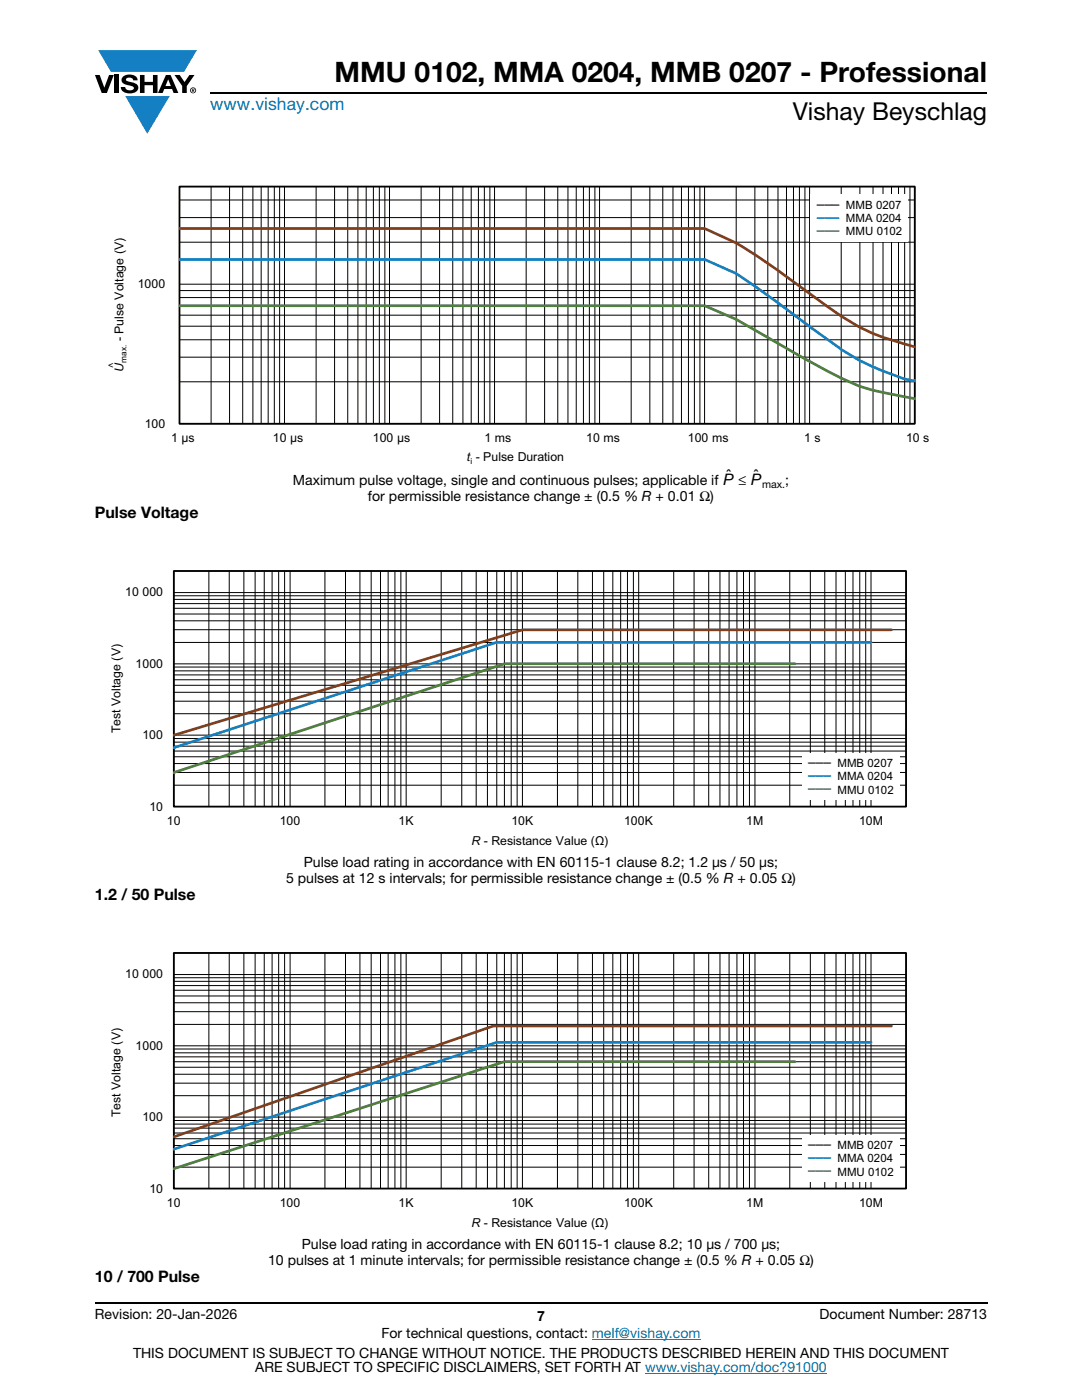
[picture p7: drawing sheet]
<svg xmlns="http://www.w3.org/2000/svg" width="216mm" height="279mm" viewBox="0 0 216 279" stroke-linecap="round" stroke-linejoin="round" font-family="sans-serif">
<g fill="#147fc3">
<path d="M19.6 10h19.7l-2.6 4.3h-1.1h-13.5z"/>
<path d="M25 19.2h8.9l-4.5 7.5z"/>
</g>
<g fill="#000">
<path d="M18.9 15h1l.9 2.5 1-2.5h.9l-1.4 3.6h-1zM22.9 15h.9v3.6h-.9zM24.6 15.3a2.1 2.1 0 0 1 2.8 .3l.1 .4h-.9a.79 .79 0 0 0-.7-.5 .79 .79 0 0 0-.8 .4l.3 .3 1 .2a1.08 1.08 0 0 1 1.2 1 1.08 1.08 0 0 1-1.1 1.2 1.73 1.73 0 0 1-2.4-1.2h.9a.96 .96 0 0 0 .8 .6 .96 .96 0 0 0 .9-.4 1.31 1.31 0 0 0-1.2-.6 1.03 1.03 0 0 1-1.1-.6 1.03 1.03 0 0 1 .2-1.1zM27.9 15h.9v1.3h1.7v-1.3h.9v3.6h-.9v-1.6h-1.7v1.6h-.9zM34.8 15h1.1l.9 1.4 1-1.4h1l-1.5 2.2v1.4h-.9v-1.4z"/>
<path d="M33.6 15.9l.5 1.3h-1.1zM33.1 15l-1.6 3.6h1l.3-.8h1.5l.3 .8h1l-1.6-3.6z"/>
<path d="M38.4 17.8h.2v.2h-.2zM38.3 17.7v.7h.1v-.3l.4 .3-.2-.3 .2-.2-.1-.2z"/>
<path d="M38.1 18a.46 .46 0 0 1 .9 0 .46 .46 0 0 1-.9 0zM37.9 18a.6 .6 0 0 0 1.2 0 .6 .6 0 0 0-1.2 0z"/>
</g>
<path d="M42 18.6h155M18.9 260h178.1" fill="none" stroke="#000" stroke-width=".36"/>
<path d="M118.1 267.3h21.7M128.7 274h36.3" fill="none" stroke="#007ec4" stroke-width=".2"/>
<g fill="none" stroke="#000" stroke-width=".2">
<path d="M35.8 39.9h146.7M35.8 37.2h146.7v47.4h-146.7zM42.1 37.2v47.4M45.8 37.2v47.4M48.4 37.2v47.4M50.5 37.2v47.4M52.1 37.2v47.4M53.5 37.2v47.4M54.7 37.2v47.4M55.8 37.2v47.4M56.8 37.2v47.4M63.1 37.2v47.4"/>
<path d="M66.8 37.2v47.4M69.4 37.2v47.4M71.4 37.2v47.4M73.1 37.2v47.4M74.5 37.2v47.4M75.7 37.2v47.4M76.8 37.2v47.4M77.7 37.2v47.4M84 37.2v47.4M87.7 37.2v47.4M90.3 37.2v47.4M92.4 37.2v47.4"/>
<path d="M94 37.2v47.4M95.5 37.2v47.4M96.6 37.2v47.4M97.7 37.2v47.4M98.7 37.2v47.4M105 37.2v47.4M108.7 37.2v47.4M111.3 37.2v47.4M113.3 37.2v47.4M115 37.2v47.4M116.4 37.2v47.4M117.6 37.2v47.4"/>
<path d="M118.7 37.2v47.4M119.6 37.2v47.4M125.9 37.2v47.4M129.7 37.2v47.4M132.3 37.2v47.4M134.3 37.2v47.4M136 37.2v47.4M137.4 37.2v47.4M138.6 37.2v47.4M139.7 37.2v47.4M140.6 37.2v47.4M146.9 37.2v47.4"/>
<path d="M150.6 37.2v47.4M153.2 37.2v47.4M155.2 37.2v47.4M156.9 37.2v47.4M158.3 37.2v47.4M159.5 37.2v47.4M160.6 37.2v47.4M161.5 37.2v47.4M167.9 37.2v47.4M171.6 37.2v47.4M174.2 37.2v47.4M176.2 37.2v47.4"/>
<path d="M177.9 37.2v47.4M179.3 37.2v47.4M180.5 37.2v47.4M181.6 37.2v47.4M35.8 59.4h146.7M35.8 58h146.7M35.8 48.3h146.7M35.8 43.4h146.7M35.8 56.7h146.7M35.8 76.2h146.7M35.8 71.3h146.7M35.8 67.8h146.7"/>
<path d="M35.8 65.1h146.7M35.8 62.9h146.7M35.8 61h146.7"/>
</g>
<path d="M35.8 37.2h146.7v47.4h-146.7z" fill="none" stroke="#000" stroke-width=".35"/>
<path d="M35.8 61h104.8a62.2 62.2 0 0 1 10.5 5.1l6.9 4a136.9 136.9 0 0 0 13.4 7 81 81 0 0 0 11.3 2.5" fill="none" stroke="#4e823b" stroke-width=".53"/>
<path d="M35.8 51.8h104.8l6.3 2.8 3.7 2.5 11.1 8.2a56.9 56.9 0 0 0 14.5 8.8l4.3 1.5 2 .4 .2-.1" fill="none" stroke="#147fc3" stroke-width=".53"/>
<path d="M35.8 45.6h104.8a50.9 50.9 0 0 1 10.4 5.5l7.8 5.5a147.2 147.2 0 0 0 12.6 8.7 51.8 51.8 0 0 0 11.3 4" fill="none" stroke="#823d1b" stroke-width=".53"/>
<path d="M161.7 38.9h19.4v9.4h-19.4z" fill="#fff"/>
<g fill="none" stroke="#000" stroke-width=".2">
<path d="M34.7 119.6h146.1M34.7 118.9h146.1M34.7 113.9h146.1v47.1h-146.1zM34.7 118.3h146.1M41.7 113.9v47.1M45.7 113.9v47.1M48.7 113.9v47.1M50.9 113.9v47.1M52.7 113.9v47.1M54.3 113.9v47.1M55.6 113.9v47.1M56.8 113.9v47.1"/>
<path d="M57.9 113.9v47.1M64.8 113.9v47.1M68.9 113.9v47.1M71.8 113.9v47.1M74.1 113.9v47.1M75.9 113.9v47.1M77.4 113.9v47.1M78.8 113.9v47.1M80 113.9v47.1M81 113.9v47.1M88 113.9v47.1M92.1 113.9v47.1"/>
<path d="M95 113.9v47.1M97.3 113.9v47.1M99.1 113.9v47.1M100.6 113.9v47.1M102 113.9v47.1M103.2 113.9v47.1M104.2 113.9v47.1M111.2 113.9v47.1M115.3 113.9v47.1M118.2 113.9v47.1M120.5 113.9v47.1M122.3 113.9v47.1"/>
<path d="M123.8 113.9v47.1M125.2 113.9v47.1M126.4 113.9v47.1M127.4 113.9v47.1M134.4 113.9v47.1M138.5 113.9v47.1M141.4 113.9v47.1M143.7 113.9v47.1M145.5 113.9v47.1M147 113.9v47.1M148.4 113.9v47.1M149.5 113.9v47.1"/>
<path d="M150.6 113.9v47.1M157.6 113.9v47.1M161.7 113.9v47.1M164.6 113.9v47.1M166.8 113.9v47.1M168.7 113.9v47.1M170.2 113.9v47.1M171.6 113.9v47.1M172.7 113.9v47.1M173.8 113.9v47.1M34.7 139.9h146.1M34.7 138.2h146.1"/>
<path d="M34.7 136.8h146.1M34.7 135.7h146.1M34.7 134.7h146.1M34.7 133.9h146.1M34.7 133.1h146.1M34.7 128.2h146.1M34.7 125.7h146.1M34.7 123.9h146.1M34.7 122.5h146.1M34.7 121.4h146.1M34.7 120.5h146.1M34.7 132.5h146.1"/>
<path d="M34.7 156.7h146.1M34.7 154.2h146.1M34.7 152.4h146.1M34.7 151h146.1M34.7 149.9h146.1M34.7 148.9h146.1M34.7 148.1h146.1M34.7 147.4h146.1M34.7 142.4h146.1M34.7 146.7h146.1"/>
</g>
<path d="M34.7 114h146.1v47h-146.1z" fill="none" stroke="#000" stroke-width=".35"/>
<path d="M158.6 132.5h-57.9l-66 21.7" fill="none" stroke="#4e823b" stroke-width=".53"/>
<path d="M173.8 128.2h-74.7l-64.4 21" fill="none" stroke="#147fc3" stroke-width=".53"/>
<path d="M177.9 125.7h-73.6l-69.6 21" fill="none" stroke="#823d1b" stroke-width=".53"/>
<path d="M160 150.4h19.4v9.3h-19.4z" fill="#fff"/>
<g fill="none" stroke="#000" stroke-width=".2">
<path d="M34.7 198.8h146.1M34.7 197.6h146.1M34.7 196.7h146.1M34.7 195.8h146.1M34.7 195.1h146.1M34.7 190.2h146.1v47h-146.1zM34.7 194.5h146.1M41.7 190.2v47M45.7 190.2v47M48.7 190.2v47M50.9 190.2v47M52.7 190.2v47"/>
<path d="M54.3 190.2v47M55.6 190.2v47M56.8 190.2v47M57.9 190.2v47M64.8 190.2v47M68.9 190.2v47M71.8 190.2v47M74.1 190.2v47M75.9 190.2v47M77.4 190.2v47M78.8 190.2v47M80 190.2v47"/>
<path d="M81 190.2v47M88 190.2v47M92.1 190.2v47M95 190.2v47M97.3 190.2v47M99.1 190.2v47M100.6 190.2v47M102 190.2v47M103.2 190.2v47M104.2 190.2v47M111.2 190.2v47M115.3 190.2v47"/>
<path d="M118.2 190.2v47M120.5 190.2v47M122.3 190.2v47M123.8 190.2v47M125.2 190.2v47M126.4 190.2v47M127.4 190.2v47M134.4 190.2v47M138.5 190.2v47M141.4 190.2v47M143.7 190.2v47M145.5 190.2v47"/>
<path d="M147 190.2v47M148.4 190.2v47M149.5 190.2v47M150.6 190.2v47M157.6 190.2v47M161.7 190.2v47M164.6 190.2v47M166.8 190.2v47M168.7 190.2v47M170.2 190.2v47M171.6 190.2v47M172.7 190.2v47"/>
<path d="M173.8 190.2v47M34.7 218.7h146.1M34.7 216.2h146.1M34.7 214.4h146.1M34.7 213h146.1M34.7 211.9h146.1M34.7 210.9h146.1M34.7 210.1h146.1M34.7 209.4h146.1M34.7 204.4h146.1M34.7 201.9h146.1M34.7 200.1h146.1"/>
<path d="M34.7 208.7h146.1M34.7 232.9h146.1M34.7 230.4h146.1M34.7 228.6h146.1M34.7 227.3h146.1M34.7 226.1h146.1M34.7 225.1h146.1M34.7 224.3h146.1M34.7 223.6h146.1M34.7 222.9h146.1"/>
</g>
<path d="M34.7 190.2h146.1v47h-146.1z" fill="none" stroke="#000" stroke-width=".35"/>
<path d="M158.6 211.9h-57.9l-66 21.3" fill="none" stroke="#4e823b" stroke-width=".53"/>
<path d="M173.8 208h-74.7l-64.4 21.4" fill="none" stroke="#147fc3" stroke-width=".53"/>
<path d="M177.9 204.8h-79.5l-63.7 22.1" fill="none" stroke="#823d1b" stroke-width=".53"/>
<path d="M160 226.7h19.4v9.2h-19.4z" fill="#fff"/>
<text font-size="5.6" x="66.8" y="16.4">MMU 0102, MMA 0204, MMB 0207 - Professional</text>
<text font-size="4.9" x="158.2" y="24">Vishay Beyschlag</text>
<text font-size="3.5" fill="#007ec4" x="42" y="21.9">www.vishay.com</text>
<g font-size="3.2">
<text x="144.9" y="96">ˆ</text>
<text x="150.3" y="96">ˆ</text>
<text x="18.9" y="103.4">Pulse Voltage</text>
<text x="18.9" y="179.6">1.2 / 50 Pulse</text>
<text x="18.9" y="255.9">10 / 700 Pulse</text>
</g>
<g font-size="2.8">
<text x="58.4" y="96.8">Maximum pulse voltage, single and continuous pulses; applicable if P ≤ P</text>
<text x="73.4" y="100">for permissible resistance change ± (0.5 % R + 0.01 Ω)</text>
<text x="156.7" y="96.8">;</text>
<text x="60.6" y="173.1">Pulse load rating in accordance with EN 60115-1 clause 8.2; 1.2 μs / 50 μs;</text>
<text x="57.1" y="176.2">5 pulses at 12 s intervals; for permissible resistance change ± (0.5 % R + 0.05 Ω)</text>
<text x="60.2" y="249.3">Pulse load rating in accordance with EN 60115-1 clause 8.2; 10 μs / 700 μs;</text>
<text x="53.5" y="252.5">10 pulses at 1 minute intervals; for permissible resistance change ± (0.5 % R + 0.05 Ω)</text>
<text x="18.9" y="263.3">Revision: 20-Jan-2026</text>
<text x="107.2" y="263.6">7</text>
<text x="163.6" y="263.3">Document Number: 28713</text>
<text x="76.1" y="267.1">For technical questions, contact: melf@vishay.com</text>
<text x="26.5" y="271">THIS DOCUMENT IS SUBJECT TO CHANGE WITHOUT NOTICE. THE PRODUCTS DESCRIBED HEREIN AND THIS DOCUMENT</text>
<text x="50.9" y="273.8">ARE SUBJECT TO SPECIFIC DISCLAIMERS, SET FORTH AT www.vishay.com/doc?91000</text>
</g>
<g font-size="2.5">
<text x="27.5" y="57.5">1000</text>
<text x="24.6" y="68.1" transform="rotate(-90 24.6 68.1)">- Pulse Voltage (V)</text>
<text x="24.6" y="74.2" transform="rotate(-90 24.6 74.2)">U</text>
<text x="28.9" y="85.4">100</text>
<text x="34.1" y="88.2">1 μs</text>
<text x="54.5" y="88.2">10 μs</text>
<text x="74.4" y="88.2">100 μs</text>
<text x="96.7" y="88.2">1 ms</text>
<text x="117" y="88.2">10 ms</text>
<text x="137.3" y="88.2">100 ms</text>
<text x="160.5" y="88.2">1 s</text>
<text x="180.8" y="88.2">10 s</text>
<text x="93.2" y="92">t - Pulse Duration</text>
<text x="25" y="119">10 000</text>
<text x="27.1" y="133.3">1000</text>
<text x="24" y="146.4" transform="rotate(-90 24 146.4)">Test Voltage (V)</text>
<text x="28.4" y="147.5">100</text>
<text x="29.8" y="161.8">10</text>
<text x="33.3" y="164.7">10</text>
<text x="55.8" y="164.7">100</text>
<text x="79.5" y="164.7">1K</text>
<text x="102" y="164.7">10K</text>
<text x="124.6" y="164.7">100K</text>
<text x="148.9" y="164.7">1M</text>
<text x="171.4" y="164.7">10M</text>
<text x="94.1" y="168.6">R - Resistance Value (Ω)</text>
<text x="25" y="195.3">10 000</text>
<text x="27.1" y="209.5">1000</text>
<text x="24" y="223" transform="rotate(-90 24 223)">Test Voltage (V)</text>
<text x="28.4" y="223.8">100</text>
<text x="29.8" y="238">10</text>
<text x="33.3" y="240.9">10</text>
<text x="55.8" y="240.9">100</text>
<text x="79.5" y="240.9">1K</text>
<text x="94.1" y="244.8">R - Resistance Value (Ω)</text>
<text x="102" y="240.9">10K</text>
<text x="124.6" y="240.9">100K</text>
<text x="148.9" y="240.9">1M</text>
<text x="171.4" y="240.9">10M</text>
</g>
<g font-size="2.3">
<text x="168.8" y="41.7">MMB 0207</text>
<text x="168.8" y="44.3">MMA 0204</text>
<text x="168.8" y="46.9">MMU 0102</text>
<text x="167.1" y="153.1">MMB 0207</text>
<text x="167.1" y="155.8">MMA 0204</text>
<text x="167.1" y="158.4">MMU 0102</text>
<text x="167.1" y="229.4">MMB 0207</text>
<text x="167.1" y="232">MMA 0204</text>
<text x="167.1" y="234.6">MMU 0102</text>
</g>
<text font-size="2.1" x="152.1" y="97.3">max.</text>
<text font-size="1.9" x="22.8" y="73.4" transform="rotate(-90 22.8 73.4)">˄</text>
<g font-size="1.7">
<text x="25.2" y="72.4" transform="rotate(-90 25.2 72.4)">max.</text>
<text x="93.9" y="92.6">i</text>
</g>
<g font-size="1.5" fill="#823d1b">
<text x="163" y="41.2">▬▬▬</text>
<text x="161.3" y="152.7">▬▬▬</text>
<text x="161.3" y="228.9">▬▬▬</text>
</g>
<g font-size="1.5" fill="#147fc3">
<text x="163" y="43.9">▬▬▬</text>
<text x="161.3" y="155.3">▬▬▬</text>
<text x="161.3" y="231.6">▬▬▬</text>
</g>
<g font-size="1.5" fill="#4e823b">
<text x="163" y="46.5">▬▬▬</text>
<text x="161.3" y="158">▬▬▬</text>
<text x="161.3" y="234.2">▬▬▬</text>
</g>
</svg>
